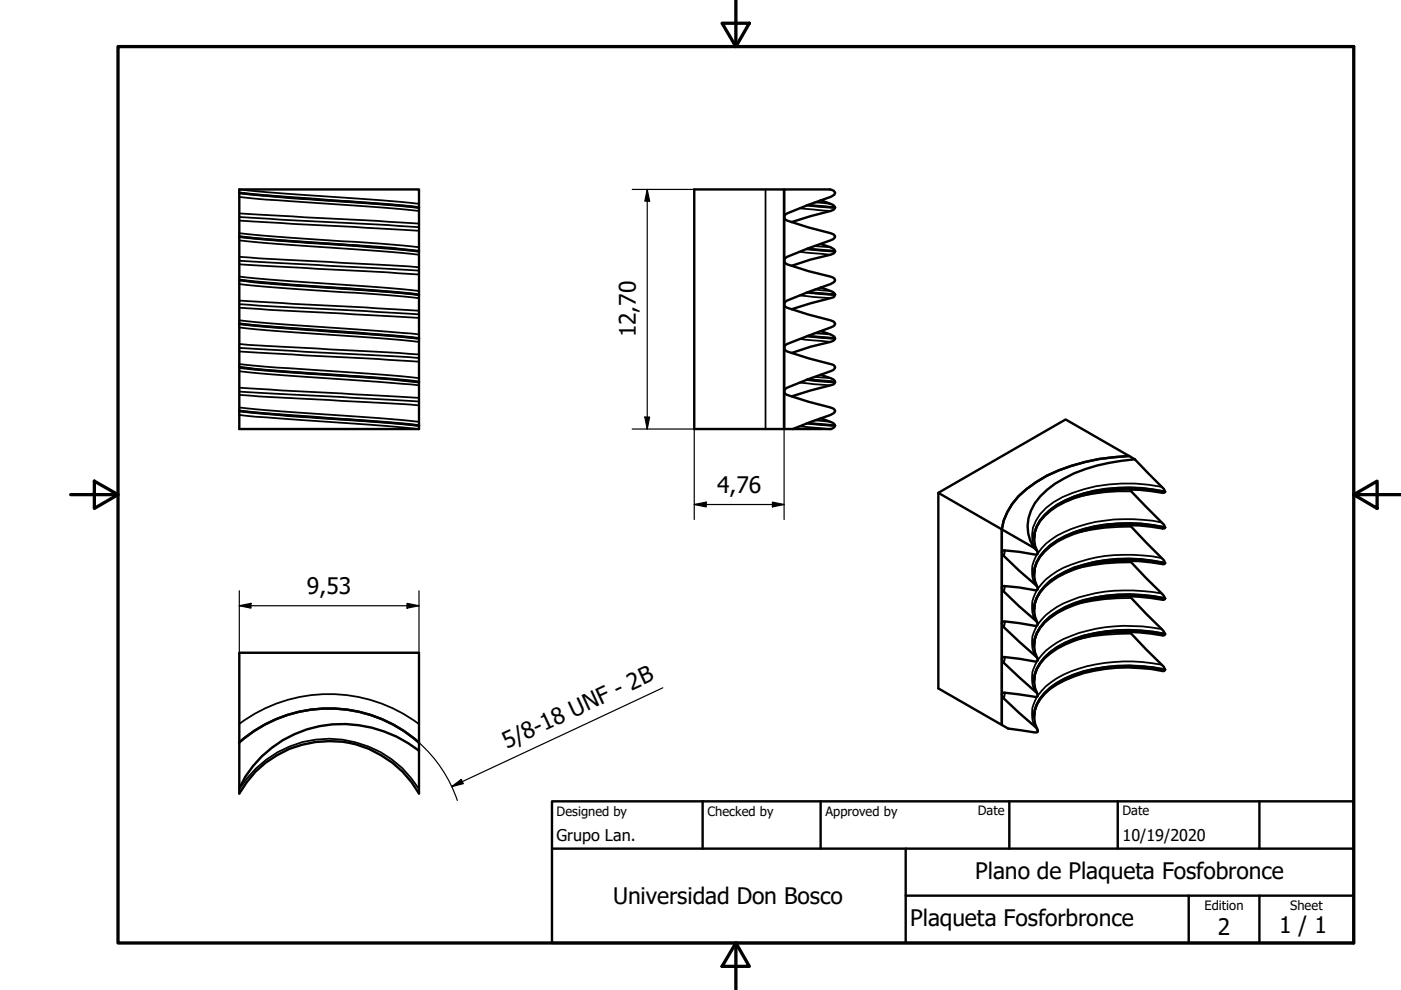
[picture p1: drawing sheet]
<svg xmlns="http://www.w3.org/2000/svg" width="297mm" height="210mm" viewBox="0 0 297 210" stroke-linecap="round" stroke-linejoin="round" font-family="sans-serif">
<!-- layer: Visible (ISO) -->
<g fill="none" stroke="#000" stroke-width=".51">
<path d="M50.7 40.2h38.1v50.8h-38.1zM50.7 40.9l5.6 .5 24.5 1.8 8 .8M50.7 50.1l8 .8 24.5 1.7 5.6 .6M50.7 59.3l10.6 1.1 19.5 1.3 8 .8M50.7 40.9l10.6 1 19.5 1.4 8 .7M50.7 50.2l8 .8 16.8 1.1 13.3 1.2M50.7 59.4l5.7 .6 24.4 1.8 8 .7M147.2 40.2h19v50.8h-19zM166.2 40.2h9.9l.6 .2 .3 .5-.1 .3-.8 .6-9.2 3.4-.5 .4-.2 .4 .2 .5 .5 .3 4.5 1.4 4.7 1.2 .6 .3 .3 .4-.3 .6-.6 .3-9.2 3.5-.5 .3-.2 .5 .2 .4 .5 .3 4.5 1.5 4.7 1.1 .6 .3 .3 .4-.1 .4-.8 .5-9.2 3.5-.5 .3-.2 .5 .2 .5 .5 .2 4.5 1.5 4.7 1.2 .6 .3 .3 .4-.1 .4-.8 .4-9.2 3.5-.5 .4-.2 .5 .2 .4 .5 .3 4.5 1.5 5.3 1.4a.52 .52 0 0 1 .2 .8l-.8 .5-9.2 3.5-.5 .3-.2 .5 .2 .5 .5 .2 9.8 2.9 .3 .5-.1 .4-.8 .5-8 3h-1.9zM171.1 43.5l5.9 .5M171.1 52.8l5.9 .5M171.3 43.5l5.7 .5"/>
<path d="M171.3 52.7l5.7 .5M174 42.5l2.7 1 .3 .5M174 51.7l2.1 .7 .8 .5 .1 .3M177 44l-.3 .5-.6 .2-4.2 1.1-4.1 1.3M177 53.3l-.3 .5-.6 .2-4.2 1-4.1 1.4M177 44h.1M177 53.2v.1M50.7 77.8a319.3 319.3 0 0 0 21.9 1.8l16.2 1.3M50.7 77.9l8 .8 24.5 1.7 5.6 .7M50.7 68.7l5.7 .6 24.4 1.7 8 .8M50.7 68.6l8 .8 16.8 1.1 13.3 1.2M171.1 62l5.9 .5"/>
<path d="M171.1 71.3l5.9 .5M171.3 61.9l5.7 .6M171.3 71.2l5.7 .5M174 60.9l2.7 1 .3 .6M174 70.2l2.1 .7 .8 .5 .1 .3M174 79.5l2.7 .9 .3 .5M177 62.5l-.3 .5-8.9 2.6M177 71.8l-.3 .4-.6 .3-4.2 1-4.1 1.3M177 62.5h.1M177 71.7v.1M50.7 87.1l5.6 .6 24.5 1.7 8 .8M50.7 87.2l10.6 1 19.5 1.3 8 .8"/>
<path d="M171.1 89.8l5.9 .5M171.1 80.5l5.9 .6M171.3 89.7l5.7 .5M171.3 80.5l5.7 .4M174 88.7l2.7 1 .3 .5M177 90.3l-.3 .4-.5 .3h-8.1M177 81.1l-.3 .4-8.9 2.5M177 80.9v.2M177 90.2v.1M239.4 96.7l-13.5-7.8-27 15.6v41.5l13.5 7.7v-41.5l-13.5-7.7M239.4 96.7a43.1 43.1 0 0 0-17.5 4.2 19.6 19.6 0 0 0-8.3 7.7l-.8 1.8-.4 1.8M239.4 96.7l1.2 .7"/>
<path d="M240.6 97.4l6.2 6.3 .2 .5M240.6 97.4a36.3 36.3 0 0 0-17 5.2 12.7 12.7 0 0 0-5.5 7.3 8.1 8.1 0 0 0 1.2 6.3M212.4 112.2l6.9 4 .5 .5 .2 .6v.2l-.6 .1-3.3-.6-3.2-.3h-.4l-.1 .4 .5 .8 3.2 3.1 3.3 2.9 .4 .4 .2 .5v.3h-.6l-3.3-.5-3.2-.4-.4 .1-.1 .3 .5 .8 3.2 3.2 3.3 2.8 .6 .9-.2 .4h-.4l-6.5-1-.4 .2-.1 .3 .5 .8 7.1 6.6v.3l-.2 .3-6.9-.9-.4 .1-.1 .3 .5 .9 7.1 6.6v.3l-.2 .3-6.9-1-.4 .1-.1 .3 .5 .9 6.9 6.4 .2 .5-.2 .3-6.1-.8-1.3-.8zM239.5 103.8l7.3 7.4 .2 .6M239.5 111.4l7.3 7.4 .2 .6M239.5 118.9l6.8 6.9 .7 1M247 104.3l-.2 .2a36.4 36.4 0 0 0-20.9 1.9 11.2 11.2 0 0 0-6.5 6.3l-.1 1.3M247 111.9l-.2 .1a36.4 36.4 0 0 0-20.9 2 11.2 11.2 0 0 0-6.5 6.3l-.1 1.2M247 119.4l-.2 .2a38.6 38.6 0 0 0-19.1 1.1 13.7 13.7 0 0 0-7.9 6l-.4 1.2-.1 1.1M247 104.2a36.1 36.1 0 0 0-19.4 1.1 13.5 13.5 0 0 0-7.9 6.5 6 6 0 0 0 .3 5.1M247 111.8a36.1 36.1 0 0 0-19.4 1.1 13.5 13.5 0 0 0-7.9 6.5 6 6 0 0 0 .3 5.1M247 119.4a35.3 35.3 0 0 0-19.4 1 15.8 15.8 0 0 0-7.2 5.2 6.1 6.1 0 0 0-.4 6.5"/>
<path d="M247 104.3a34.1 34.1 0 0 0-21 1.8 11 11 0 0 0-6.6 6.8l-.1 1.3M247 111.9a34.1 34.1 0 0 0-21 1.7 11 11 0 0 0-6.6 6.8l-.1 1.4M247 119.4a32.4 32.4 0 0 0-22.7 2.7 8.8 8.8 0 0 0-5 7.2M247 104.2v.1M247 111.8v.1M247 119.4h.1M50.7 138.4h38.1v29.8a21.8 21.8 0 0 0-38.1 0zM239.5 126.4l3.5 3.7 3.3 3.3 .7 1M239.5 134l3.5 3.7 3.8 3.7 .2 .6M247 126.9l-.2 .3a36.7 36.7 0 0 0-19.1 1.1 13.7 13.7 0 0 0-7.9 6l-.4 1.1-.1 1.2M247 134.5l-.2 .2a36.7 36.7 0 0 0-19.1 1.2 13.7 13.7 0 0 0-7.9 5.9l-.4 1.2-.1 1.1M247 134.4a36.1 36.1 0 0 0-19.4 1.1 13.3 13.3 0 0 0-7.9 6.5 6.1 6.1 0 0 0 .3 5.2"/>
<path d="M247 134.5a36.1 36.1 0 0 0-19.1 1 15.7 15.7 0 0 0-7.4 5.1l-.7 1.2-.4 1.3-.1 1.3M247 126.9a34.8 34.8 0 0 0-21 1.8 11 11 0 0 0-6.6 6.8l-.1 1.3M247 126.8a36.1 36.1 0 0 0-19.4 1.1 13.3 13.3 0 0 0-7.9 6.6 6.1 6.1 0 0 0 .3 5.1M247 126.8v.1M247 134.4v.1M50.7 157.5a28.7 28.7 0 0 1 38.1 0M88.8 159.2a25.4 25.4 0 0 0-33.3 1.2l-1.8 2-1.7 2.3-1.3 2.5M247 142l-.2 .3a35 35 0 0 0-20.9 1.9 10.8 10.8 0 0 0-6.5 6.3l-.1 1.2M247 142a36.1 36.1 0 0 0-19.4 1 13.3 13.3 0 0 0-7.9 6.6 6.1 6.1 0 0 0 .3 5.1M247 142a35.4 35.4 0 0 0-21 1.8 11.2 11.2 0 0 0-6.6 6.9l-.1 1.2M247 142h.1"/>
</g>
<!-- layer: Visible Narrow (ISO) -->
<g fill="none" stroke="#000" stroke-width=".38">
<path d="M50.7 40.2l5.8 .5 24.2 1.8 8.1 .7M50.7 56l38.1 2.2M50.7 58.6l5.8 .6 24.2 1.7 8.1 .8M50.7 46.8l38.1 2.1M50.7 49.4l10.7 1 19.3 1.3 8.1 .7M50.7 46l38.1 2.2M50.7 55.3l38.1 2.1M50.7 45.2l38.1 2.2M50.7 54.5l38.1 2.2M50.7 41.8l5.8 .5 24.2 1.7 8.1 .7M50.7 51l5.8 .5 24.2 1.7 8.1 .8M162.3 40.2v50.8"/>
<path d="M169.5 44.2l6.6 .5M169.5 53.4l6.6 .6M172.7 42.9l3.4 .3M172.7 52.2l3.4 .2M50.7 77.2l8.2 .7 21.8 1.5 8.1 .8M50.7 74.5l38.1 2.2M50.7 73.8l38.1 2.1M50.7 64.5l38.1 2.1M50.7 65.2l38.1 2.2M50.7 72.9l38.1 2.3M50.7 63.7l38.1 2.2M50.7 78.7l8.2 .8 29.9 2.2"/>
<path d="M50.7 69.4l5.8 .6 24.2 1.7 8.1 .8M50.7 60.2l8.2 .8 21.8 1.5 8.1 .7M50.7 67.9l8.2 .8 29.9 2.2M169.5 71.9l6.6 .6M169.5 62.6l6.6 .6M172.7 61.4l3.4 .3M172.7 79.9l3.4 .3M172.7 70.6l3.4 .3M50.7 86.4l5.8 .6 24.2 1.7 8.1 .7M50.7 83.7l38.1 2.3M50.7 83l38.1 2.1M50.7 82.2l38.1 2.2"/>
<path d="M50.7 88l3.6 .4 26.2 1.8 8.1 .8M169.5 90.4l6.3 .6M169.5 81.1l6.6 .6M172.7 89.1l3.4 .3M212.5 116.9l-.1 .2M213.1 116.7l-.2 1.2M219.8 117.6a6.6 6.6 0 0 0-.4 6.3M239.8 111.7a46 46 0 0 0-10.9 1.1M239.8 104.2a42.1 42.1 0 0 0-10.9 1.1M239.8 119.2a46 46 0 0 0-10.9 1.2M246.3 103.2a34.5 34.5 0 0 0-21 2.2 11.5 11.5 0 0 0-6.3 6.5l-.2 1.4 .1 1.5 .5 1.5M246.3 118.3a32.9 32.9 0 0 0-22.2 2.8 12 12 0 0 0-4 3.6"/>
<path d="M246.3 110.8a34 34 0 0 0-22.2 2.8 11.3 11.3 0 0 0-4 3.7M212.5 124.5l-.1 .1M212.5 139.5l-.1 .2M212.5 132.1l-.1 .1M213.1 124.2l-.2 1.2M213.1 139.4l-.2 1.2M213.1 131.8l-.2 1.2M219.8 125.1a6.6 6.6 0 0 0-.4 6.3M219.8 132.7a6.6 6.6 0 0 0-.4 6.3M239.8 134.3a46 46 0 0 0-10.9 1.2M239.8 126.8a46 46 0 0 0-10.9 1.1M246.3 133.4a35.3 35.3 0 0 0-20.8 2.1 14.8 14.8 0 0 0-5.4 4.4"/>
<path d="M246.3 125.8a35.3 35.3 0 0 0-20.8 2.1 14.8 14.8 0 0 0-5.4 4.4M50.7 153.5a31.8 31.8 0 0 1 38.1 0M212.5 147.1l-.1 .1M213.1 146.8l-.2 1.3M219.8 147.7a6.7 6.7 0 0 0-.4 6.3M219.8 140.2a6.6 6.6 0 0 0-.4 6.3M246.3 140.9a35.3 35.3 0 0 0-20.8 2.1 14.8 14.8 0 0 0-5.4 4.4M50.7 167.3a22.3 22.3 0 0 1 38.1 0"/>
</g>
<!-- layer: Title (ISO) -->
<path d="M117 169.9h170v30h-170zM117 179.9h170M149 169.9v10M174 169.9v10M192 179.9v20M214 169.9v10M237 169.9v10M267 169.9v10M192 189.9h95M252 189.9v10M267 189.9v10" fill="none" stroke="#000" stroke-width=".51"/>
<!-- layer: Border (ISO) -->
<path d="M156 -.1v10M25 9.9h262v190h-262zM153.1 4.9h5.8l-2.9 5zM15 104.9h10M20 102l5 2.9-5 2.9zM287 104.9l5-2.9v5.8zM287 104.9h10M156 199.9l2.9 5h-5.8zM156 199.9v10" fill="none" stroke="#000" stroke-width=".7"/>
<!-- layer: Dimension (ISO) -->
<g fill="none" stroke="#000" stroke-width=".25">
<path d="M134 40.2h13.2M137.2 40.2l.5 2.4h-1zM137.2 40.2v50.8M134 91h13.2v19.1M136.7 88.4h1l-.5 2.6zM166.2 91v19.1M147.2 107l2.5-.5v1zM147.2 107h19M163.8 106.5l2.4 .5-2.4 .5zM50.7 128.4l2.5-.5v1zM50.7 128.4h38.1M50.7 125.3v13.1"/>
<path d="M86.3 127.9l2.5 .5-2.5 .5zM88.8 125.3v13.1"/>
</g>
<g fill="#000">
<path d="M137.2 40.2l.5 2.4h-1z" fill-rule="evenodd"/>
<path d="M136.7 88.4h1l-.5 2.6z" fill-rule="evenodd"/>
<path d="M147.2 107l2.5-.5v1z" fill-rule="evenodd"/>
<path d="M163.8 106.5l2.4 .5-2.4 .5z" fill-rule="evenodd"/>
<path d="M50.7 128.4l2.5-.5v1z" fill-rule="evenodd"/>
<path d="M86.3 127.9l2.5 .5-2.5 .5z" fill-rule="evenodd"/>
</g>
<!-- layer: Symbol (ISO) -->
<path d="M88.8 157.5a28.7 28.7 0 0 1 8.2 12.2M140.5 145.8l-44.7 21M95.8 166.8l2-1.5 .4 .9z" fill="none" stroke="#000" stroke-width=".25"/>
<path d="M95.8 166.8l2-1.5 .4 .9z" fill-rule="evenodd" fill="#000"/>
<g font-size="4.8">
<text x="134.8" y="71.5" transform="rotate(-90 134.8 71.5)">12,70</text>
<text x="152.1" y="104.6">4,76</text>
<text x="65.1" y="126">9,53</text>
<text x="107.4" y="158.8" transform="rotate(-25 107.4 158.8)">5/8-18 UNF - 2B</text>
<text x="130" y="191.7">Universidad Don Bosco</text>
<text x="206.8" y="186.3">Plano de Plaqueta Fosfobronce</text>
<text x="193" y="196.3">Plaqueta Fosforbronce</text>
<text x="271.2" y="197.8">1 / 1</text>
<text x="258.2" y="198.2">2</text>
</g>
<g font-size="3.4">
<text x="118" y="178.2">Grupo Lan.</text>
<text x="238" y="178.3">10/19/2020</text>
</g>
<g font-size="2.7">
<text x="118" y="173">Designed by</text>
<text x="150" y="173">Checked by</text>
<text x="175" y="173">Approved by</text>
<text x="207.3" y="172.9">Date</text>
<text x="238" y="172.9">Date</text>
<text x="255.4" y="193">Edition</text>
<text x="273.6" y="193">Sheet</text>
</g>
</svg>
